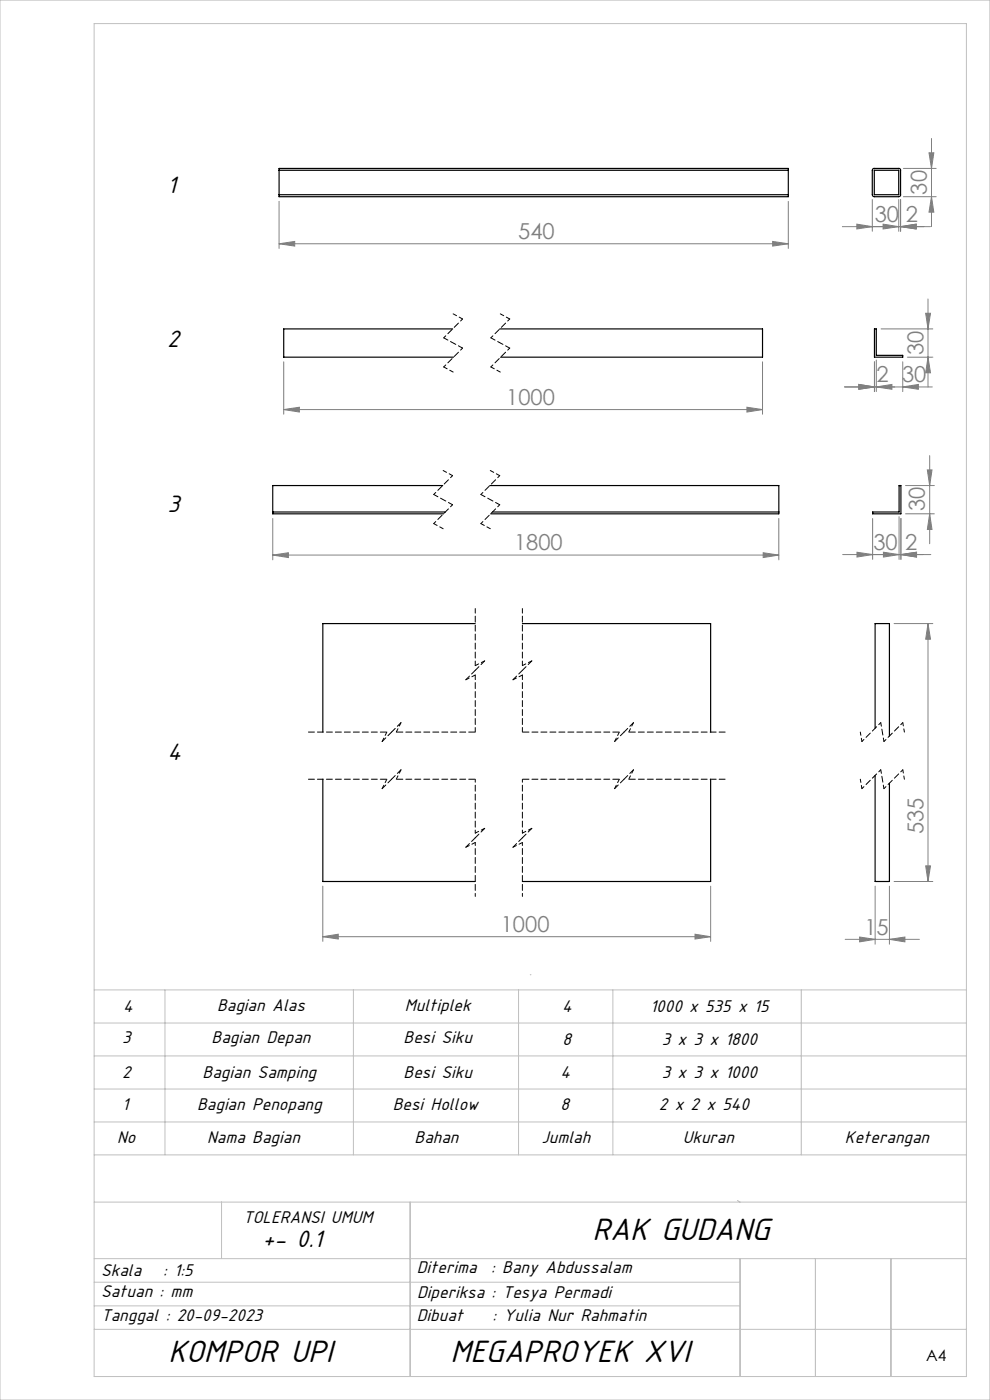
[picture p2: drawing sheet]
<svg xmlns="http://www.w3.org/2000/svg" width="210mm" height="297mm" viewBox="0 0 210 297" stroke-linecap="round" stroke-linejoin="round" font-family="sans-serif">
<g fill="none" stroke="#808080" stroke-width=".21">
<path d="M191.6 35.7h7M197.1 32.4h1l-.5 3.3zM197.6 29.4v18.7M59.2 51.7l3.3-.5v1zM59.2 42.7v10M59.2 51.7h108M163.9 51.2l3.3 .5-3.3 .5zM167.2 42.7v10M178.7 48.1h18.7M181.8 47.6l3.2 .5-3.2 .5zM185 42.3v6.8M187.3 47.6l3.3 .5-3.3 .5z"/>
<path d="M190.6 42.3v6.8M191 42.3v6.8M191 48.1l3.3-.5v1zM191.6 41.7h7M197.6 41.7l.5 3.3h-1zM60.2 76.8v11.1M161.7 76.8v11.1M185.5 76.8v6.3M185.9 76.4v6.7M186.9 69.8h11M191.5 76.8v6.3M192.5 75.8h5.4"/>
<path d="M196.4 66.5h1l-.6 3.3zM196.8 75.8l.6 3.3h-1zM196.8 63.4v18.7M60.2 86.9l3.3-.5v1zM60.2 86.9h101.5M158.4 86.4l3.3 .5-3.3 .5zM179.1 82.1h18.7M182.2 81.6l3.3 .5-3.3 .5zM185.9 82.1l3.3-.5v1zM191.5 82.1l3.3-.5v1zM196.7 99.7h1l-.5 3.3zM197.2 96.7v18.7"/>
<path d="M57.9 117.8l3.3-.5v1zM57.9 110v8.8M57.9 117.8h107.3M161.9 117.3l3.3 .5-3.3 .5zM165.2 110v8.8M178.8 117.6h18.6M181.8 117.2l3.3 .4-3.3 .6zM185.1 110v8.7M187.4 117.2l3.3 .4-3.3 .6zM190.7 109.6v9.1M191.1 117.6l3.3-.4v1zM191.1 110v8.7"/>
<path d="M192.1 103h6.1M192.1 109h6.1M197.2 109l.5 3.3h-1zM189.7 132.3h8.2M196.8 132.3v54.7M196.8 132.3l.6 3.3h-1zM68.5 198.7l3.3-.5v1zM68.5 188v11.7M68.5 198.7h82.2M147.4 198.2l3.3 .5-3.3 .5zM150.7 188v11.7M179.3 199.3h15.7"/>
<path d="M182.4 198.8l3.2 .5-3.2 .5zM185.6 188v12.3M188.7 199.3l3.2-.5v1zM188.7 188v12.3M189.7 187h8.2M196.4 183.7h1l-.6 3.3z"/>
</g>
<path d="M182.8 157.3l-.3-2M191.8 155.3l-.3-2M100.8 165.3v11.4M100.8 178.7v11.5M110.8 165.3v11.4M110.8 178.7v11.5M182.8 167.3l-.3-2M191.8 165.3l-.3-2" fill="none" stroke="#000" stroke-width=".21" stroke-dasharray="1.3 .6" stroke-dashoffset=".6"/>
<path d="M98.1 67.7l-4 4M98.1 73.8l-4 4M108.1 67.7l-4 4M108.1 73.8l-4 4M96 100.9l-4 4M96 107.1l-4 4M106 100.9l-4 4M106 107.1l-4 4M186.8 153.3l-4 4M191.5 153.3l-4 4M186.8 163.3l-4 4M191.5 163.3l-4 4" fill="none" stroke="#000" stroke-width=".21" stroke-dasharray="1.3 .6" stroke-dashoffset=".7"/>
<g fill="none" stroke="#000" stroke-width=".21" stroke-dasharray="1.3 .6" stroke-dashoffset=".5">
<path d="M81.1 157.3l1-2M84.1 155.3l1-2M98.8 144.2l2-1M100.8 141.2l2-1M108.8 144.2l2-1M110.8 141.2l2-1M130.4 157.3l1-2M133.4 155.3l1-2M187.5 157.3l-.7-4M81.1 167.3l1-2M84.1 165.3l1-2M98.8 179.7l2-1"/>
<path d="M100.8 176.7l2-1M108.8 179.7l2-1M110.8 176.7l2-1M130.4 167.3l1-2M133.4 165.3l1-2M187.5 167.3l-.7-4"/>
</g>
<path d="M94.1 77.8l2 1.1M96.1 66.6l2 1.1M104.1 77.8l2 1.1M106.1 66.6l2 1.1M94 99.8l2 1.1M104 99.8l2 1.1M92 111.1l2 1.1M102 111.1l2 1.1" fill="none" stroke="#000" stroke-width=".21" stroke-dasharray="1.3 .6" stroke-dashoffset=".4"/>
<path d="M94.1 71.7l4 2.1M104.1 71.7l4 2.1M92 104.9l4 2.2M102 104.9l4 2.2M100.8 129.1v12.1M110.8 129.1v12.1M100.8 143.2v12.1M110.8 143.2v12.1" fill="none" stroke="#000" stroke-width=".21" stroke-dasharray="1.3 .6" stroke-dashoffset=".3"/>
<g fill="none" stroke="#000" stroke-width=".21" stroke-dasharray="1.3 .6" stroke-dashoffset=".2">
<path d="M83.1 155.3l-2 2M85.1 153.3l-2 2M100.8 142.2l-2 2M102.8 140.2l-2 2M110.8 142.2l-2 2M112.8 140.2l-2 2M132.4 155.3l-2 2M134.4 153.3l-2 2M83.1 165.3l-2 2M85.1 163.3l-2 2M100.8 177.7l-2 2M102.8 175.7l-2 2"/>
<path d="M110.8 177.7l-2 2M112.8 175.7l-2 2M132.4 165.3l-2 2M134.4 163.3l-2 2"/>
</g>
<path d="M82.1 155.3h-16.8M100.8 155.3h-16.7M131.4 155.3h-20.6M153.9 155.3h-20.5M82.1 165.3h-16.8M100.8 165.3h-16.7M131.4 165.3h-20.6M153.9 165.3h-20.5" fill="none" stroke="#000" stroke-width=".21" stroke-dasharray="1.3 .6" stroke-dashoffset="-.1"/>
<g fill="none" stroke="#c0c0c0" stroke-width=".21">
<path d="M0 0h210v297h-210zM20 5h185v287h-185zM20 217h185M20 210h185M35 210v35M75 210v35M110 210v35M112.6 206.8h-.1M130 210v35M170 210v35M20 238h185M20 231h185"/>
<path d="M20 224h185M20 255h185M20 245h185M47 255v12M87 255v37M156.4 254.7l.6 .3M20 277h137M20 272h137M20 267h185M157 267v25M173 267v25M189 267v25"/>
<path d="M20 282h185"/>
</g>
<g fill="#808080">
<path d="M188.7 199.3l3.2-.5v1zM182.4 198.8l3.2 .5-3.2 .5z"/>
<path d="M191.1 117.6l3.3-.4v1zM181.8 117.2l3.3 .4-3.3 .6zM191 48.1l3.3-.5v1zM187.3 47.6l3.3 .5-3.3 .5z"/>
<path d="M57.9 117.8l3.3-.5v1zM161.9 117.3l3.3 .5-3.3 .5zM187.4 117.2l3.3 .4-3.3 .6zM191.1 117.6l3.3-.4v1zM182.2 81.6l3.3 .5-3.3 .5zM185.9 82.1l3.3-.5v1zM60.2 86.9l3.3-.5v1zM158.4 86.4l3.3 .5-3.3 .5zM59.2 51.7l3.3-.5v1zM163.9 51.2l3.3 .5-3.3 .5zM68.5 198.7l3.3-.5v1zM147.4 198.2l3.3 .5-3.3 .5z"/>
<path d="M181.8 47.6l3.2 .5-3.2 .5zM191 48.1l3.3-.5v1z"/>
<path d="M182.2 81.6l3.3 .5-3.3 .5zM191.5 82.1l3.3-.5v1z"/>
<path d="M197.6 41.7l.5 3.3h-1zM197.1 32.4h1l-.5 3.3z"/>
<path d="M196.8 132.3l.6 3.3h-1zM196.4 183.7h1l-.6 3.3z"/>
<path d="M196.7 99.7h1l-.5 3.3zM197.2 109l.5 3.3h-1zM196.4 66.5h1l-.6 3.3zM196.8 75.8l.6 3.3h-1z"/>
</g>
<g fill="none" stroke="#000" stroke-width=".25">
<path d="M59.2 36.1v-.4h108v.4M59.2 36.1h108M59.2 36.1v5.2M167.2 36.1v5.2M185.2 35.8h5.7l.1 .2v5.6l-.4 .1h-5.4l-.2-.4v-5.2zM185.5 36.1h5.1v5.2h-5.1zM59.2 41.3v.4h108v-.4M59.2 41.3h108M96 69.8h-35.8v6h36M106 69.8h55.7v6h-55.5M185.5 69.8h.4v5.6h5.6v.4h-6zM57.9 108.6h36.6"/>
<path d="M93.9 103h-36v6h36.2M103.9 103h61.3v6h-61.1M104.5 108.6h60.7M190.7 103h.4v6h-6v-.4h5.6zM100.8 132.3h-32.3v23M110.8 132.3h39.9v23M185.6 154.5v-22.2h3.1v23.9M68.5 165.3v21.7h32.3M150.7 165.3v21.7h-39.9M185.6 164.5v22.5h3.1v-20.8"/>
</g>
<g font-size="7.3">
<text x="125.6" y="263.1">RAK GUDANG</text>
<text x="35.7" y="288.9">KOMPOR UPI</text>
<text x="95.6" y="288.9">MEGAPROYEK XVI</text>
</g>
<g font-size="5.6">
<text x="35.5" y="41">1</text>
<text x="35.5" y="73.6">2</text>
<text x="35.5" y="108.7">3</text>
<text x="35.5" y="161.2">4</text>
<text x="55.6" y="264.6">+- 0.1</text>
</g>
<g font-size="4.7" fill="#808080">
<text x="196.6" y="41.3" transform="rotate(-90 196.6 41.3)">30</text>
<text x="185.5" y="47">30</text>
<text x="192.1" y="47">2</text>
<text x="109.9" y="50.7">540</text>
<text x="195.9" y="75.4" transform="rotate(-90 195.9 75.4)">30</text>
<text x="185.9" y="81">2 30</text>
<text x="107.4" y="85.9">1000</text>
<text x="196.2" y="108.4" transform="rotate(-90 196.2 108.4)">30</text>
<text x="109" y="116.7">1800</text>
<text x="185.3" y="116.6">30</text>
<text x="192" y="116.6">2</text>
<text x="195.9" y="177" transform="rotate(-90 195.9 177)">535</text>
<text x="106.2" y="197.7">1000</text>
<text x="183.4" y="198.3">15</text>
</g>
<g font-size="4">
<text x="26.1" y="214.6">4</text>
<text x="46.1" y="214.5">Bagian Alas</text>
<text x="85.9" y="214.5">Multiplek</text>
<text x="119.2" y="214.7">4</text>
<text x="137.9" y="214.7">1000 x 535 x 15</text>
<text x="25.9" y="221.3">3</text>
<text x="44.9" y="221.3">Bagian Depan</text>
<text x="85.6" y="221.3">Besi Siku</text>
<text x="119.3" y="221.8">8</text>
<text x="140.4" y="221.8">3 x 3 x 1800</text>
<text x="25.9" y="228.6">2</text>
<text x="43" y="228.6">Bagian Samping</text>
<text x="85.6" y="228.6">Besi Siku</text>
<text x="118.9" y="228.6">4</text>
<text x="140.4" y="228.8">3 x 3 x 1000</text>
<text x="25.9" y="235.6">1</text>
<text x="41.8" y="235.6">Bagian Penopang</text>
<text x="83.3" y="235.5">Besi Hollow</text>
<text x="118.9" y="235.6">8</text>
<text x="139.8" y="235.6">2 x 2 x 540</text>
<text x="24.9" y="242.5">No</text>
<text x="43.9" y="242.5">Nama Bagian</text>
<text x="87.9" y="242.5">Bahan</text>
<text x="114.9" y="242.5">Jumlah</text>
<text x="144.8" y="242.5">Ukuran</text>
<text x="179.2" y="242.5">Keterangan</text>
<text x="51.6" y="259.5">TOLERANSI UMUM</text>
<text x="21.4" y="275.2">Satuan : mm</text>
<text x="21.4" y="270.6">Skala</text>
<text x="34.6" y="270.6">: 1:5</text>
<text x="88.4" y="270.2">Diterima</text>
<text x="88.5" y="275.3">Diperiksa : Tesya Permadi</text>
<text x="104.2" y="270.2">: Bany Abdussalam</text>
<text x="21.4" y="280.2">Tanggal : 20-09-2023</text>
<text x="88.4" y="280.2">Dibuat</text>
<text x="104.5" y="280.2">: Yulia Nur Rahmatin</text>
</g>
<text font-size="3.3" x="196.5" y="288.7">A4</text>
</svg>
